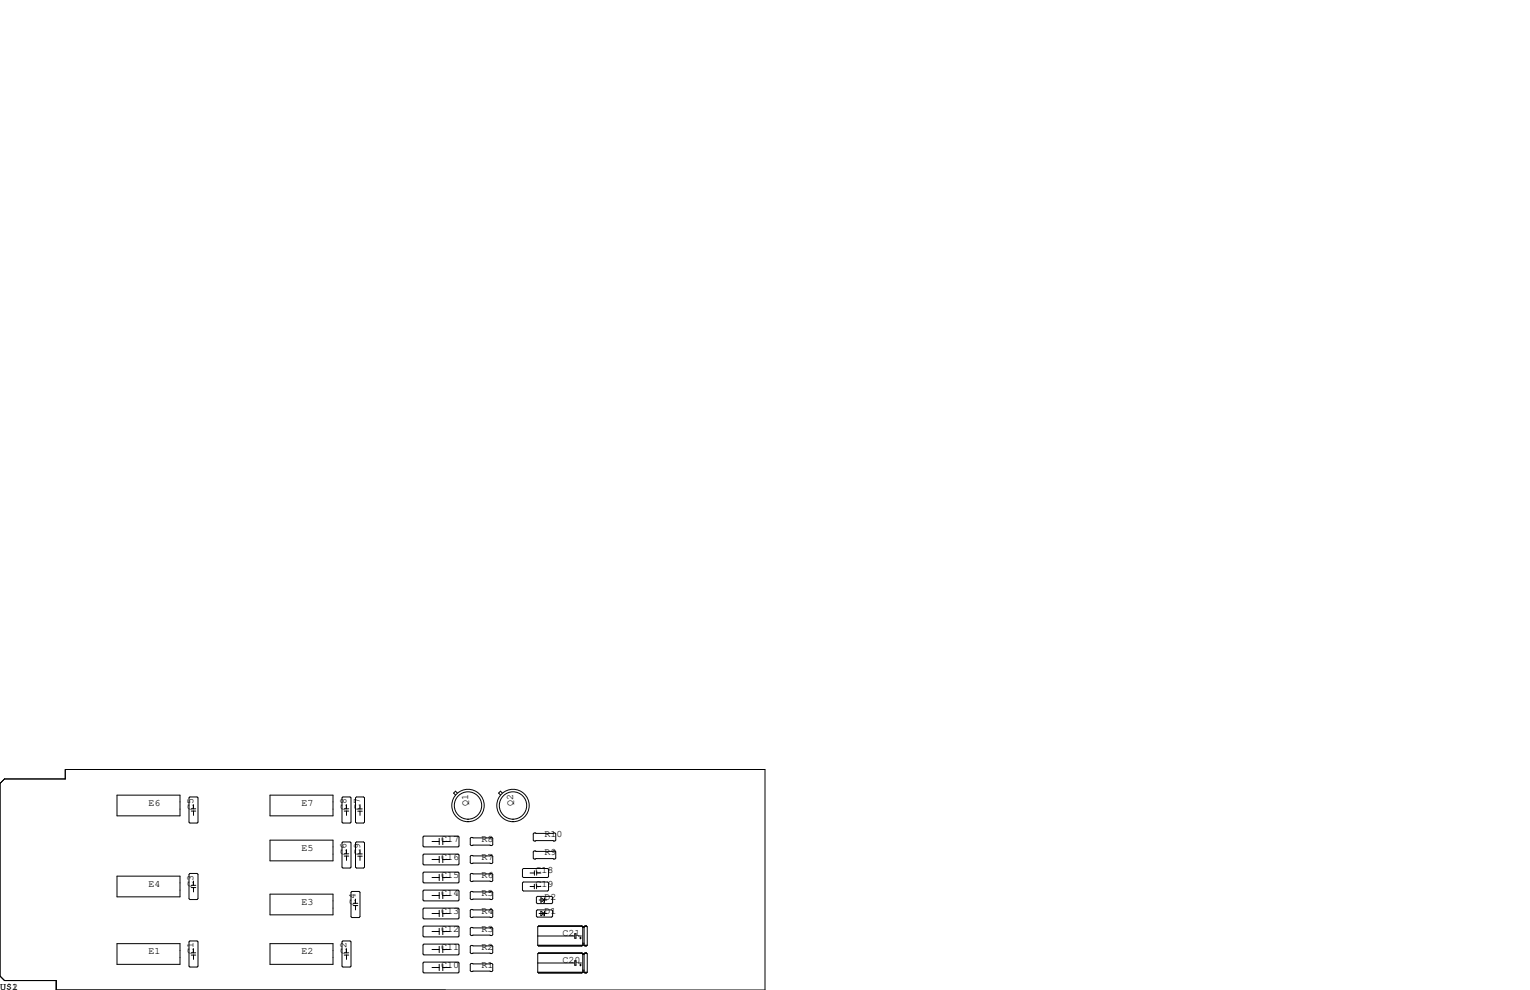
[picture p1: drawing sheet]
<svg xmlns="http://www.w3.org/2000/svg" width="432mm" height="279mm" viewBox="0 0 432 279" stroke-linecap="round" stroke-linejoin="round" font-family="sans-serif">
<g fill="none" stroke="#000" stroke-width=".28">
<path d="M0 221.1l1.3-1.3h17.1v-2.6h197.5v62.2h-200v-2.7h-14.6l-1.3-1.2zM33 224.4h17.8v5.9h-17.8zM53.6 224.9h2l.3 .3v6.8l-.3 .3h-2l-.3-.3v-6.8zM54 228.9h1.2M54 228.3h1.2M54.6 227.1v1.2M54.6 228.9v1.2M76.2 224.4h17.8v5.9h-17.8zM76.2 237.1h17.8v5.9h-17.8zM96.8 224.9h2l.3 .3v6.8l-.3 .3h-2l-.3-.3v-6.8zM96.8 237.6h2l.3 .3v6.8l-.3 .3h-2l-.3-.3v-6.8zM97.2 228.9h1.2"/>
<path d="M97.2 228.3h1.2M97.8 227.1v1.2M97.8 228.9v1.2M97.8 239.8v1.2M100.6 224.9h2l.3 .3v6.8l-.3 .3h-2l-.3-.3v-6.8zM100.6 237.6h2l.3 .3v6.8l-.3 .3h-2l-.3-.3v-6.8zM101 228.3h1.2M101 228.9h1.2M101.6 227.1v1.2M101.6 228.9v1.2M101.6 239.8v1.2M119.4 236.2l.2-.2h9.7l.2 .2v2.6l-.2 .2h-9.7l-.2-.2z"/>
<path d="M121.9 237.5h2.1M124 236.6v1.8M125 236.6v1.8M125 237.5h2M129.1 223.8l-.6-.5-.5 .5 .5 .6M133 236.3h5.8l.3 .3v1.8l-.3 .2h-5.8l-.3-.2v-1.8zM141.8 223.8l-.6-.5-.5 .5 .5 .6M150.5 235.3l.2-.2h5.9l.2 .2v1.8l-.2 .3h-5.9l-.2-.3zM33 247.3h17.8v5.8h-17.8zM53.3 246.8l.3-.3h2l.3 .3v6.8l-.3 .3h-2l-.3-.3zM54 250.5h1.2M54 249.9h1.2"/>
<path d="M54.6 248.7v1.2M54.6 250.5v1.2M76.2 252.3h17.8v5.9h-17.8zM97.2 241.6h1.2M97.2 241h1.2M97.8 241.6v1.2M99.1 251.8l.2-.2h2l.3 .2v6.9l-.3 .3h-2l-.2-.3zM99.7 255.6h1.3M99.7 254.9h1.3M100.3 253.7v1.2M100.3 255.6v1.2M101 241h1.2"/>
<path d="M101 241.6h1.2M101.6 241.6v1.2M119.4 241.3l.2-.3h9.7l.2 .3v2.5l-.2 .3h-9.7l-.2-.3zM119.4 246.4l.2-.3h9.7l.2 .3v2.5l-.2 .3h-9.7l-.2-.3zM119.4 251.5l.2-.3h9.7l.2 .3v2.5l-.2 .3h-9.7l-.2-.3zM119.4 256.5l.2-.2h9.7l.2 .2v2.6l-.2 .2h-9.7l-.2-.2zM121.9 257.8h2.1M121.9 252.7h2.1M121.9 247.6h2.1M121.9 242.6h2.1M124 241.7v1.8M124 246.8v1.7"/>
<path d="M124 251.8v1.8M124 256.9v1.8M125 241.7v1.8M125 246.8v1.7M125 251.8v1.8M125 256.9v1.8M125 257.8h2M125 252.7h2M125 247.6h2M125 242.6h2M132.7 251.8l.3-.2h5.8l.3 .2v1.8l-.3 .3h-5.8l-.3-.3zM132.7 246.8l.3-.3h5.8l.3 .3v1.7l-.3 .3h-5.8l-.3-.3z"/>
<path d="M132.7 256.9l.3-.2h5.8l.3 .2v1.8l-.3 .3h-5.8l-.3-.3zM133 241.4h5.8l.3 .3v1.8l-.3 .2h-5.8l-.3-.2v-1.8zM147.4 245.4l.3-.3h6.9l.2 .3v2l-.2 .2h-6.9l-.3-.2zM147.4 249.2l.3-.3h6.9l.2 .3v2l-.2 .3h-6.9l-.3-.3zM149.6 246.4h1.2M149.6 250.2h1.2M150.5 240.4l.2-.2h5.9l.2 .2v1.8l-.2 .2h-5.9l-.2-.2zM150.8 249.6v1.2M150.8 245.7v1.3M151.4 253.2l.2-.2h4.1l.3 .2v1.6l-.3 .2h-4.1l-.2-.2zM151.4 257l.2-.2h4.1l.3 .2v1.6l-.3 .2h-4.1l-.2-.2zM151.4 249.6v1.2"/>
<path d="M151.4 250.2h1.3M151.5 246.4h1.2M151.5 245.7v1.3M152.1 257.8h2.2M152.1 254h2.2M152.7 253.4l1 .6-1 .6zM152.7 257.2l1 .6-1 .6zM153.7 253.4v1.2h-.3M153.7 257.2v1.2h-.3M33 266.3h17.8v5.9h-17.8zM53.3 265.8l.3-.2h2l.3 .2v6.9l-.3 .2h-2l-.3-.2zM54 269.5h1.2"/>
<path d="M54 268.9h1.2M54.6 267.7v1.2M54.6 269.5v1.3M76.2 266.3h17.8v5.9h-17.8zM96.5 265.8l.3-.2h2l.3 .2v6.9l-.3 .2h-2l-.3-.2zM97.2 269.5h1.2M97.2 268.9h1.2M97.8 267.7v1.2M97.8 269.5v1.3M119.4 266.7l.2-.3h9.7l.2 .3v2.5l-.2 .3h-9.7l-.2-.3zM119.4 271.8l.2-.3h9.7l.2 .3v2.5l-.2 .3h-9.7l-.2-.3zM119.4 261.6l.2-.2h9.7l.2 .2v2.6l-.2 .2h-9.7l-.2-.2z"/>
<path d="M121.9 273h2.1M121.9 268h2.1M121.9 262.9h2.1M124 262v1.8M124 267.1v1.8M124 272.2v1.7M125 273h2M125 262v1.8M125 267.1v1.8M125 272.2v1.7M125 268h2M125 262.9h2"/>
<path d="M132.7 272.2l.3-.3h5.8l.3 .3v1.7l-.3 .3h-5.8l-.3-.3zM132.7 262l.3-.3h5.8l.3 .3v1.8l-.3 .2h-5.8l-.3-.2zM132.7 267.1l.3-.3h5.8l.3 .3v1.8l-.3 .2h-5.8l-.3-.2zM151.8 274.4h13.9M151.8 271.8h10.3M151.8 266.8h13.9M151.8 264.2h10.3M151.9 269h12.4M151.9 261.4h12.4M152 274.5h12.2M152 266.9h12.2M162.2 271.1h.4v1.3h-.4z"/>
<path d="M162.2 263.5h.4v1.3h-.4zM163.2 271.8h.9M163.2 264.2h.9M163.6 272.4h.5M163.6 264.7h.5M163.8 264.5v.5M163.8 272.1v.5M164.2 268.9h-12.2l-.2 .3v5.2M164.2 261.3l-12.2 .1M164.2 268.9l-12.2 .1M164.2 261.3h-12.2l-.2 .3v5.2M164.2 268.9l.3 .3"/>
<path d="M164.2 261.3l.3 .3M164.5 269.2v5.2l-.3 .2h-12.2l-.2-.2M164.5 261.6v5.2l-.3 .2h-12.2l-.2-.2M164.5 273.8h.3M164.5 269.2h.3M164.5 269.3h.3M164.5 266.2h.3M164.5 261.6h.3M164.5 261.7h.3M164.6 274.3h.1M164.6 266.6h.1M164.8 269.2v5.2l.3 .2h.4l.2-.2"/>
<path d="M164.8 261.6v5.2l.3 .2h.4l.2-.2M165 269h.6M165 261.4h.6M165.1 274.5h.4M165.1 266.9h.4M165.5 268.9h-.4l-.3 .3M165.5 261.3l-.4 .1M165.5 268.9l-.4 .1M165.5 261.3l.2 .3v5.2M165.5 268.9l.2 .3v5.2M165.5 261.3h-.4l-.3 .3"/>
<circle cx="132.1" cy="227.3" r="4.6"/>
<circle cx="132.1" cy="227.3" r="3.9"/>
<circle cx="144.8" cy="227.3" r="4.6"/>
<circle cx="144.8" cy="227.3" r="3.9"/>
</g>
<g font-size="2.8">
<text x="41.9" y="227.3">E6</text>
<text x="85.1" y="227.3">E7</text>
<text x="132.1" y="227.3" transform="rotate(-90 132.1 227.3)">Q1</text>
<text x="144.8" y="227.3" transform="rotate(-90 144.8 227.3)">Q2</text>
<text x="54.6" y="228.6" transform="rotate(-90 54.6 228.6)">C5</text>
<text x="97.8" y="228.6" transform="rotate(-90 97.8 228.6)">C8</text>
<text x="101.6" y="228.6" transform="rotate(-90 101.6 228.6)">C7</text>
<text x="124.5" y="237.5">C17</text>
<text x="135.9" y="237.5">R8</text>
<text x="153.7" y="236.2">R10</text>
<text x="85.1" y="240">E5</text>
<text x="97.8" y="241.3" transform="rotate(-90 97.8 241.3)">C6</text>
<text x="101.6" y="241.3" transform="rotate(-90 101.6 241.3)">C9</text>
<text x="124.5" y="242.6">C16</text>
<text x="135.9" y="242.6">R7</text>
<text x="153.7" y="241.3">R9</text>
<text x="41.9" y="250.2">E4</text>
<text x="54.6" y="250.2" transform="rotate(-90 54.6 250.2)">C3</text>
<text x="124.5" y="247.6">C15</text>
<text x="135.9" y="247.6">R6</text>
<text x="151.1" y="246.4">C18</text>
<text x="151.1" y="250.2">C19</text>
<text x="85.1" y="255.3">E3</text>
<text x="100.3" y="255.3" transform="rotate(-90 100.3 255.3)">C4</text>
<text x="124.5" y="257.8">C13</text>
<text x="124.5" y="252.7">C14</text>
<text x="135.9" y="257.8">R4</text>
<text x="135.9" y="252.7">R5</text>
<text x="153.7" y="257.8">D1</text>
<text x="153.7" y="254">D2</text>
<text x="124.5" y="262.9">C12</text>
<text x="135.9" y="262.9">R3</text>
<text x="41.9" y="269.2">E1</text>
<text x="54.6" y="269.2" transform="rotate(-90 54.6 269.2)">C1</text>
<text x="85.1" y="269.2">E2</text>
<text x="97.8" y="269.2" transform="rotate(-90 97.8 269.2)">C2</text>
<text x="124.5" y="268">C11</text>
<text x="135.9" y="268">R2</text>
<text x="158.7" y="264.2">C21</text>
<text x="124.5" y="273">C10</text>
<text x="135.9" y="273">R1</text>
<text x="158.7" y="271.8">C20</text>
<text x="0" y="279.4">U$1</text>
<text x="3.4" y="279.4">2</text>
</g>
</svg>
